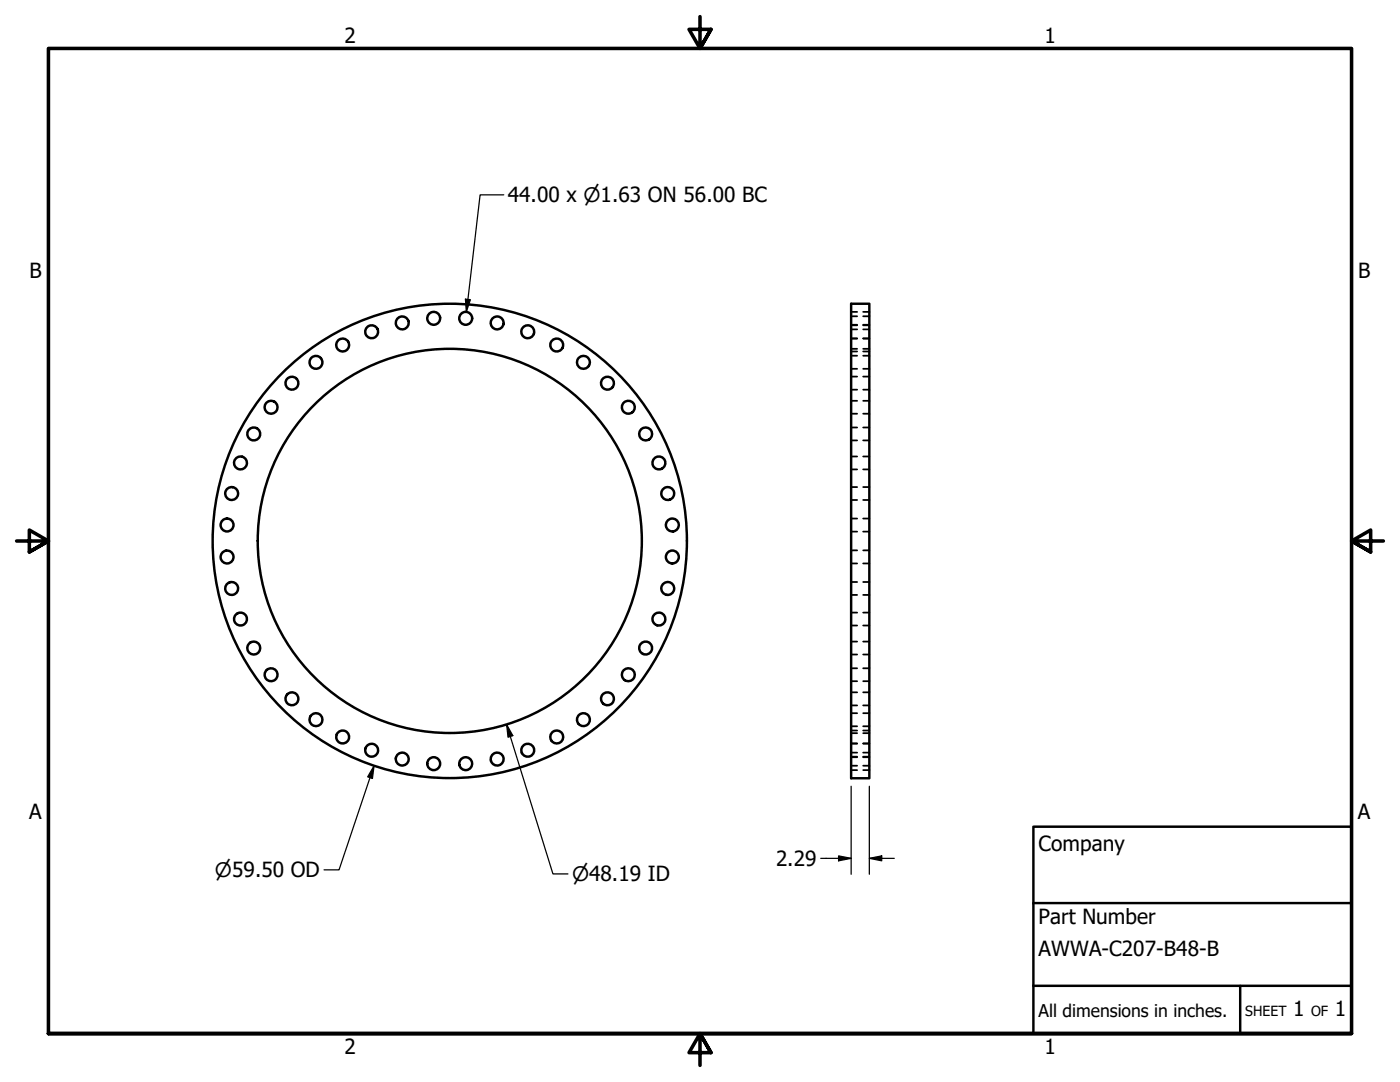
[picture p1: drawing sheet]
<svg xmlns="http://www.w3.org/2000/svg" width="279mm" height="216mm" viewBox="0 0 279 216" stroke-linecap="round" stroke-linejoin="round" font-family="sans-serif">
<!-- layer: Visible (ANSI) -->
<g fill="none" stroke="#000" stroke-width=".49">
<path d="M169.9 60.6h3.6v94.7h-3.6z"/>
<circle cx="58.3" cy="76.5" r="1.29"/>
<circle cx="63.1" cy="72.3" r="1.29"/>
<circle cx="68.4" cy="68.8" r="1.29"/>
<circle cx="74.2" cy="66.2" r="1.29"/>
<circle cx="80.3" cy="64.4" r="1.29"/>
<circle cx="86.6" cy="63.5" r="1.29"/>
<circle cx="92.9" cy="63.5" r="1.29"/>
<circle cx="99.2" cy="64.4" r="1.29"/>
<circle cx="105.3" cy="66.2" r="1.29"/>
<circle cx="111.1" cy="68.8" r="1.29"/>
<circle cx="116.4" cy="72.3" r="1.29"/>
<circle cx="121.2" cy="76.5" r="1.29"/>
<circle cx="46.2" cy="98.5" r="1.29"/>
<circle cx="48" cy="92.4" r="1.29"/>
<circle cx="50.6" cy="86.6" r="1.29"/>
<circle cx="54.1" cy="81.3" r="1.29"/>
<circle cx="125.4" cy="81.3" r="1.29"/>
<circle cx="128.9" cy="86.6" r="1.29"/>
<circle cx="131.5" cy="92.4" r="1.29"/>
<circle cx="133.3" cy="98.5" r="1.29"/>
<circle cx="45.3" cy="104.8" r="1.29"/>
<circle cx="45.3" cy="111.1" r="1.29"/>
<circle cx="46.2" cy="117.4" r="1.29"/>
<circle cx="89.8" cy="107.9" r="47.3"/>
<circle cx="89.8" cy="107.9" r="38.3"/>
<circle cx="133.3" cy="117.4" r="1.29"/>
<circle cx="134.2" cy="104.8" r="1.29"/>
<circle cx="134.2" cy="111.1" r="1.29"/>
<circle cx="48" cy="123.5" r="1.29"/>
<circle cx="50.6" cy="129.3" r="1.29"/>
<circle cx="54.1" cy="134.6" r="1.29"/>
<circle cx="58.3" cy="139.4" r="1.29"/>
<circle cx="121.2" cy="139.4" r="1.29"/>
<circle cx="125.4" cy="134.6" r="1.29"/>
<circle cx="128.9" cy="129.3" r="1.29"/>
<circle cx="131.5" cy="123.5" r="1.29"/>
<circle cx="63.1" cy="143.6" r="1.29"/>
<circle cx="68.4" cy="147.1" r="1.29"/>
<circle cx="74.2" cy="149.7" r="1.29"/>
<circle cx="80.3" cy="151.5" r="1.29"/>
<circle cx="86.6" cy="152.4" r="1.29"/>
<circle cx="92.9" cy="152.4" r="1.29"/>
<circle cx="99.2" cy="151.5" r="1.29"/>
<circle cx="105.3" cy="149.7" r="1.29"/>
<circle cx="111.1" cy="147.1" r="1.29"/>
<circle cx="116.4" cy="143.6" r="1.29"/>
</g>
<!-- layer: Hidden (ANSI) -->
<g fill="none" stroke="#000" stroke-width=".35">
<path d="M169.9 69.6h1.2M169.9 65.7h1.2M169.9 63.1h1.2M169.9 67.5h1.2M169.9 64.9h1.2M169.9 70.1h1.2M169.9 67.6h1.2M169.9 73.6h1.2M169.9 71h1.2M169.9 77.8h1.2M169.9 75.1h1.2M169.9 80h1.2"/>
<path d="M169.9 64.8h1.2M169.9 62.2h1.2M172.3 69.6h1.2M172.3 65.7h1.2M172.3 63.1h1.2M172.3 67.5h1.2M172.3 64.9h1.2M172.3 70.1h1.2M172.3 67.6h1.2M172.3 73.6h1.2M172.3 71h1.2M172.3 77.8h1.2"/>
<path d="M172.3 75.1h1.2M172.3 80h1.2M172.3 64.8h1.2M172.3 62.2h1.2M169.9 82.5h1.2M169.9 87.9h1.2M169.9 85.3h1.2M169.9 93.7h1.2M169.9 91.1h1.2M169.9 99.8h1.2M169.9 97.2h1.2M172.3 82.5h1.2"/>
<path d="M172.3 87.9h1.2M172.3 85.3h1.2M172.3 93.7h1.2M172.3 91.1h1.2M172.3 99.8h1.2M172.3 97.2h1.2M169.9 106.1h1.2M169.9 103.5h1.2M169.9 112.4h1.2M169.9 109.8h1.2M169.9 118.7h1.2M169.9 116.1h1.2"/>
<path d="M172.3 106.1h1.2M172.3 103.5h1.2M172.3 112.4h1.2M172.3 109.8h1.2M172.3 118.7h1.2M172.3 116.1h1.2M169.9 124.8h1.2M169.9 122.2h1.2M169.9 130.6h1.2M169.9 128h1.2M169.9 135.9h1.2M169.9 133.3h1.2"/>
<path d="M169.9 138.1h1.2M172.3 124.8h1.2M172.3 122.2h1.2M172.3 130.6h1.2M172.3 128h1.2M172.3 135.9h1.2M172.3 133.3h1.2M172.3 138.1h1.2M169.9 146.3h1.2M169.9 140.8h1.2M169.9 144.9h1.2M169.9 142.3h1.2"/>
<path d="M169.9 148.3h1.2M169.9 145.8h1.2M169.9 151h1.2M169.9 148.4h1.2M169.9 152.8h1.2M169.9 150.2h1.2M169.9 153.7h1.2M169.9 151.1h1.2M172.3 146.3h1.2M172.3 140.8h1.2M172.3 144.9h1.2M172.3 142.3h1.2"/>
<path d="M172.3 148.3h1.2M172.3 145.8h1.2M172.3 151h1.2M172.3 148.4h1.2M172.3 152.8h1.2M172.3 150.2h1.2M172.3 153.7h1.2M172.3 151.1h1.2"/>
</g>
<!-- layer: Border (ANSI) -->
<path d="M139.7 3.3v6.4l-2.2-3.8h4.4l-2.2 3.8 2.2-3.8M3.3 107.9h6.4l-3.8-2.1v4.3l3.8-2.2-3.8 2.2M276.1 107.9h-6.4l3.8-2.1v4.3l-3.8-2.2 3.8 2.2M9.7 206.2v-196.5h260v196.5h-260h260M141.9 210l-2.2-3.8 2.2 3.8h-4.4l2.2-3.8v6.4" fill="none" stroke="#000" stroke-width=".71"/>
<!-- layer: Title (ANSI) -->
<path d="M206.2 165h63.5v41.2h-63.5zM206.2 196.7h63.5M206.2 180.2h63.5M247.5 196.7v9.5" fill="none" stroke="#000" stroke-width=".49"/>
<!-- layer: Dimension (ANSI) -->
<path d="M100.5 38.9h-4.7l-2.7 23.3M92.9 59.7l1 .1-.8 2.4zM74.6 152.8l-.3 2.5-.9-.3zM74.6 152.8l-6.9 20.8h-3M101.1 144.6l1.2 2.2-.9 .3zM101.1 144.6l9.2 29.8h3M169.9 156.9v17.5M173.5 156.9v17.5M163.8 171.3h6.1M167.4 170.8l2.5 .5-2.5 .5zM173.5 171.3l2.5-.5v1zM173.5 171.3h5" fill="none" stroke="#000" stroke-width=".25"/>
<g fill="#000">
<path d="M92.9 59.7l1 .1-.8 2.4z" fill-rule="evenodd"/>
<path d="M74.6 152.8l-.3 2.5-.9-.3z" fill-rule="evenodd"/>
<path d="M101.1 144.6l1.2 2.2-.9 .3z" fill-rule="evenodd"/>
<path d="M167.4 170.8l2.5 .5-2.5 .5z" fill-rule="evenodd"/>
<path d="M173.5 171.3l2.5-.5v1z" fill-rule="evenodd"/>
</g>
<g font-size="4.2">
<text x="68.7" y="8.6">2</text>
<text x="208.4" y="8.6">1</text>
<text x="101.4" y="40.4">44.00 x ⌀1.63 ON 56.00 BC</text>
<text x="5.9" y="55.5">B</text>
<text x="271" y="55.5">B</text>
<text x="5.8" y="163.4">A</text>
<text x="271" y="163.4">A</text>
<text x="154.9" y="172.8">2.29</text>
<text x="207.3" y="169.8">Company</text>
<text x="207.3" y="184.4">Part Number</text>
<text x="207.3" y="190.7">AWWA-C207-B48-B</text>
<text x="258.1" y="202.8">1</text>
<text x="266.4" y="202.8">1</text>
<text x="68.7" y="210.3">2</text>
<text x="208.4" y="210.3">1</text>
</g>
<g font-size="4">
<text x="42.9" y="175">⌀59.50 OD</text>
<text x="114.2" y="175.8">⌀48.19 ID</text>
</g>
<text font-size="3.5" x="207.3" y="202.9">All dimensions in inches.</text>
<g font-size="2.8">
<text x="248.5" y="202.8">SHEET</text>
<text x="261.7" y="202.8">OF</text>
</g>
</svg>
